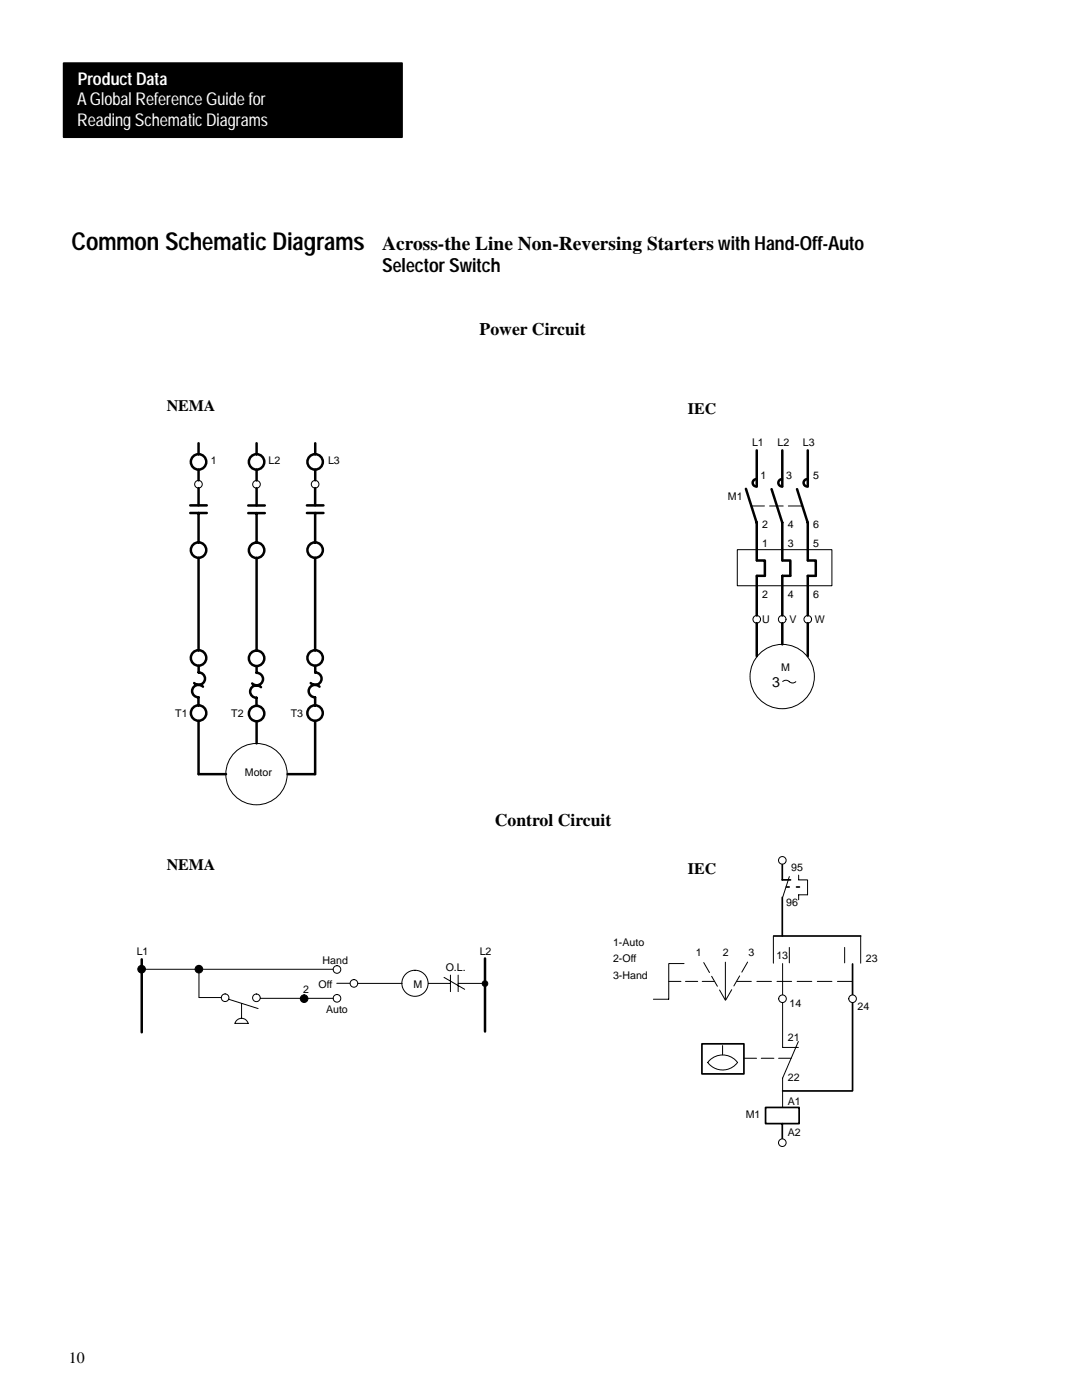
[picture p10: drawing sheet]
<svg xmlns="http://www.w3.org/2000/svg" width="216mm" height="279mm" viewBox="0 0 216 279" stroke-linecap="round" stroke-linejoin="round" font-family="sans-serif">
<path d="M12.7 12.6h67.5v14.8h-67.5z" fill-rule="evenodd" fill="#000" stroke="#000" stroke-width=".34"/>
<g fill="none" stroke="#000" stroke-width=".5">
<path d="M39.6 88.5v2.1M39.6 93.7v2.2M39.6 97.4v3.4M51.2 88.5v2.1M51.2 93.7v2.2M51.2 97.4v3.5M62.9 97.4v3.4M62.9 88.5v2.1M62.9 93.7v2.2M148.8 97.6l2.2 6.7M150.9 95.6a.73 .73 0 0 0-.7 .8 .73 .73 0 0 0 .7 .7M151 89.9v7.2"/>
<path d="M154 97.6l2.1 6.7M156 95.6a.73 .73 0 0 0-.7 .8 .73 .73 0 0 0 .7 .7M156.1 89.9v7.2M159 97.6l2.2 6.7M161.1 95.6a.73 .73 0 0 0-.8 .8 .73 .73 0 0 0 .8 .7M161.2 89.9v7.2M38 100.9h3.3M38 102.4h3.3M39.6 102.4v5.8M39.6 111.3v18.5M49.5 100.9h3.3M49.5 102.4h3.3"/>
<path d="M51.2 102.4v5.9M51.2 111.3v18.6M61.2 100.9h3.3M61.2 102.4h3.3M62.9 102.4v5.8M62.9 111.3v18.5M151 104.3v7.5M151 114.9v7.9M151 111.9h1.6v3h-1.6M156.1 104.3v7.5M156.1 114.9v7.9M156.1 111.9h1.6v3h-1.6"/>
<path d="M161.2 104.3v7.6h1.6v3h-1.6v7.9M39.6 132.9v1.3a1.25 1.25 0 0 1 1.2 1.7 1.25 1.25 0 0 1-2.1 .4M40.5 137a1.25 1.25 0 0 0-2.1 .4 1.25 1.25 0 0 0 1.2 1.8v1.5M51.2 132.9v1.4M51.2 134.3a1.25 1.25 0 0 1 1.2 1.7 1.25 1.25 0 0 1-2.1 .4M52.1 137.1a1.25 1.25 0 0 0-2.1 .4 1.25 1.25 0 0 0 1.2 1.8v1.5M62.9 139.2v1.5M62.9 132.9v1.3a1.25 1.25 0 0 1 1.2 1.7 1.25 1.25 0 0 1-2.1 .4M63.8 137a1.25 1.25 0 0 0-2.1 .4 1.25 1.25 0 0 0 1.2 1.8M151 124.4v6.6M156.1 124.4v4.2M161.2 124.4v6.6"/>
<path d="M39.6 143.9v10.6M39.6 154.5h5.5M51.2 144v4.4M57.4 154.5h5.5M62.9 143.9v10.6"/>
<circle cx="39.6" cy="92.2" r="1.54"/>
<circle cx="51.2" cy="92.2" r="1.54"/>
<circle cx="62.9" cy="92.2" r="1.54"/>
<circle cx="39.6" cy="109.8" r="1.54"/>
<circle cx="51.2" cy="109.8" r="1.54"/>
<circle cx="62.9" cy="109.8" r="1.54"/>
<circle cx="39.6" cy="131.3" r="1.54"/>
<circle cx="51.2" cy="131.4" r="1.54"/>
<circle cx="62.9" cy="131.3" r="1.54"/>
<circle cx="39.6" cy="142.3" r="1.54"/>
<circle cx="51.2" cy="142.4" r="1.54"/>
<circle cx="62.9" cy="142.3" r="1.54"/>
</g>
<g fill="none" stroke="#000" stroke-width=".2">
<path d="M62.9 95.9a.76 .76 0 0 0-.7 1 .76 .76 0 0 0 1.2 .3 .76 .76 0 0 0-.2-1.3h-.3M147.1 109.7h18.9v7.2h-18.9zM156.2 136a1.26 1.26 0 0 1 1.7 .3h.5l.4-.3M147.2 212a3.7 3.7 0 0 1-6 .1 3.7 3.7 0 0 1 6 0"/>
<circle cx="39.6" cy="96.7" r=".75"/>
<circle cx="51.2" cy="96.7" r=".76"/>
<circle cx="151" cy="123.6" r=".76"/>
<circle cx="156.1" cy="135" r="6.4"/>
<circle cx="156.1" cy="123.6" r=".76"/>
<circle cx="161.2" cy="123.6" r=".76"/>
<circle cx="51.2" cy="154.5" r="6.1"/>
</g>
<path d="M149.8 101h10.3" fill="none" stroke="#000" stroke-width=".2" stroke-dasharray="2.7 1"/>
<path d="M156.1 179.1v7.7M140.1 208.3h8.3v6h-8.3zM156.2 217.7h13.8M152.8 221h6.7v3.2h-6.7zM156.1 224.2v3.1" fill="none" stroke="#000" stroke-width=".34"/>
<circle cx="156.1" cy="171.7" r=".76" fill="#fff"/>
<circle cx="156.1" cy="171.7" r=".76" fill="none" stroke="#000" stroke-width=".2"/>
<path d="M154.4 186.8h17.3" fill="none" stroke="#000" stroke-width=".34"/>
<circle cx="156.1" cy="228" r=".76" fill="#fff"/>
<g fill="none" stroke="#000" stroke-width=".2">
<path d="M157.5 174.9l-1.3 4.1M159.4 174.6v1h1.7v3h-1.7v1M136.5 192.3h-3.1v7.1h-3M144.7 192v7.6M154.3 186.8v5.4M156.2 192.3v6.3M157.5 189.1v3.1M144.2 208.7v1.8M156.2 215.2v5.8M156.2 209h3.1M159.3 207.9l-3.1 7.3"/>
<circle cx="156.1" cy="228" r=".76"/>
</g>
<path d="M156.1 175.6h1.6M156.1 172.6v3M170.1 192.4v25.3" fill="none" stroke="#000" stroke-width=".34"/>
<path d="M156.9 177h2.6" fill="none" stroke="#000" stroke-width=".34" stroke-dasharray=".6 1.5"/>
<path d="M157.9 211.2h-9.5" fill="none" stroke="#000" stroke-width=".2" stroke-dasharray="2.5 .9"/>
<path d="M147 195.9h23.1" fill="none" stroke="#000" stroke-width=".2" stroke-dasharray="2.9 1.1"/>
<path d="M133.4 195.9h9.2" fill="none" stroke="#000" stroke-width=".2" stroke-dasharray="2.4 .9"/>
<path d="M140.4 192.1l4.3 7.5M149.2 192l-4.4 7.6" fill="none" stroke="#000" stroke-width=".2" stroke-dasharray="2.3 .9"/>
<circle cx="156.1" cy="199.3" r=".76" fill="#fff"/>
<g fill="none" stroke="#000" stroke-width=".2">
<path d="M156.2 200.2v8.9"/>
<circle cx="156.1" cy="199.3" r=".76"/>
</g>
<circle cx="170.1" cy="199.3" r=".76" fill="#fff"/>
<g fill="none" stroke="#000" stroke-width=".2">
<path d="M29 193.4h37.5M39.7 193.6v5.5M39.7 199.1h4.4M45.6 199.4l5.9 1.9M52 199.2h14.5M67.2 196.2h2.6M71.4 196.3h8.8M85.5 196.3h4.4M88.6 195.1l4.1 2.3M89.9 194.6v3.3M91.4 194.6v3.3M91.4 196.3h5.3"/>
<path d="M168.5 189.1v3.1M171.7 186.8v5.4M47.2 203.6a1.37 1.37 0 0 1 2.3 .6h-2.6zM48.2 200.3v2.9"/>
<circle cx="44.9" cy="199.1" r=".76"/>
<circle cx="51.2" cy="199.1" r=".76"/>
<circle cx="67.2" cy="193.5" r=".76"/>
<circle cx="67.2" cy="199.2" r=".76"/>
<circle cx="70.6" cy="196.3" r=".76"/>
<circle cx="82.8" cy="196.2" r="2.61"/>
<circle cx="170.1" cy="199.3" r=".76"/>
</g>
<path d="M28.3 191.5v14.5M96.8 191.3v14.6" fill="none" stroke="#000" stroke-width=".5"/>
<g fill="#000" stroke="#000" stroke-width=".2">
<circle cx="28.3" cy="193.4" r=".76"/>
<circle cx="39.7" cy="193.4" r=".76"/>
<circle cx="60.7" cy="199.3" r=".76"/>
<circle cx="96.8" cy="196.3" r=".56"/>
</g>
<text font-size="4.9" x="14.2" y="49.9">Common Schematic Diagrams</text>
<g font-size="3.9">
<text x="76.2" y="49.9">Across-the Line Non-Reversing Starters with Hand-Off-Auto</text>
<text x="76.2" y="54.2">Selector Switch</text>
</g>
<g font-size="3.5" fill="#fff">
<text x="15.5" y="17">Product Data</text>
<text x="15.4" y="20.9">A Global Reference Guide for</text>
<text x="15.4" y="25.1">Reading Schematic Diagrams</text>
</g>
<g font-size="3.5">
<text x="95.7" y="66.8">Power Circuit</text>
<text x="98.7" y="164.9">Control Circuit</text>
</g>
<g font-size="3.2">
<text x="33.3" y="82">NEMA</text>
<text x="137.3" y="82.7">IEC</text>
<text x="33.3" y="173.7">NEMA</text>
<text x="137.3" y="174.3">IEC</text>
<text x="13.7" y="272.1">10</text>
</g>
<text font-size="2.8" x="154.1" y="137.1">3</text>
<g font-size="2.1">
<text x="150.1" y="89.1">L1</text>
<text x="155.1" y="89.1">L2</text>
<text x="160.2" y="89.1">L3</text>
<text x="42.1" y="92.6">1</text>
<text x="53.6" y="92.6">L2</text>
<text x="65.5" y="92.6">L3</text>
<text x="151.8" y="95.5">1</text>
<text x="156.8" y="95.5">3</text>
<text x="162.3" y="95.5">5</text>
<text x="145.3" y="99.8">M1</text>
<text x="152.1" y="105.4">2</text>
<text x="157.2" y="105.4">4</text>
<text x="162.3" y="105.4">6</text>
<text x="152.1" y="109.1">1</text>
<text x="157.2" y="109.1">3</text>
<text x="162.3" y="109.1">5</text>
<text x="152.1" y="119.3">2</text>
<text x="157.2" y="119.3">4</text>
<text x="162.3" y="119.3">6</text>
<text x="152.1" y="124.3">U</text>
<text x="157.5" y="124.3">V</text>
<text x="162.6" y="124.3">W</text>
<text x="155.9" y="133.9">M</text>
<text x="35" y="143.1">T1</text>
<text x="46.1" y="143.1">T2</text>
<text x="58" y="143.1">T3</text>
<text x="48.9" y="154.9">Motor</text>
<text x="157.9" y="173.8">95</text>
<text x="156.9" y="180.9">96</text>
<text x="27.3" y="190.7">L1</text>
<text x="95.7" y="190.7">L2</text>
<text x="122.3" y="188.7">1-Auto</text>
<text x="138.8" y="190.7">1</text>
<text x="144.3" y="190.7">2</text>
<text x="149.3" y="190.7">3</text>
<text x="154.9" y="191.4">13</text>
<text x="63.5" y="197.1">Off</text>
<text x="64.4" y="192.4">Hand</text>
<text x="82.5" y="197.1">M</text>
<text x="88.9" y="193.7">O.L.</text>
<text x="122.3" y="192.1">2-Off</text>
<text x="122.3" y="195.5">3-Hand</text>
<text x="172.8" y="192.1">23</text>
<text x="60.5" y="198.1">2</text>
<text x="65.1" y="202.2">Auto</text>
<text x="157.6" y="200.9">14</text>
<text x="171.1" y="201.6">24</text>
<text x="157.2" y="207.7">21</text>
<text x="157.2" y="215.8">22</text>
<text x="157.2" y="220.5">A1</text>
<text x="148.8" y="223.2">M1</text>
<text x="157.2" y="226.6">A2</text>
</g>
</svg>
